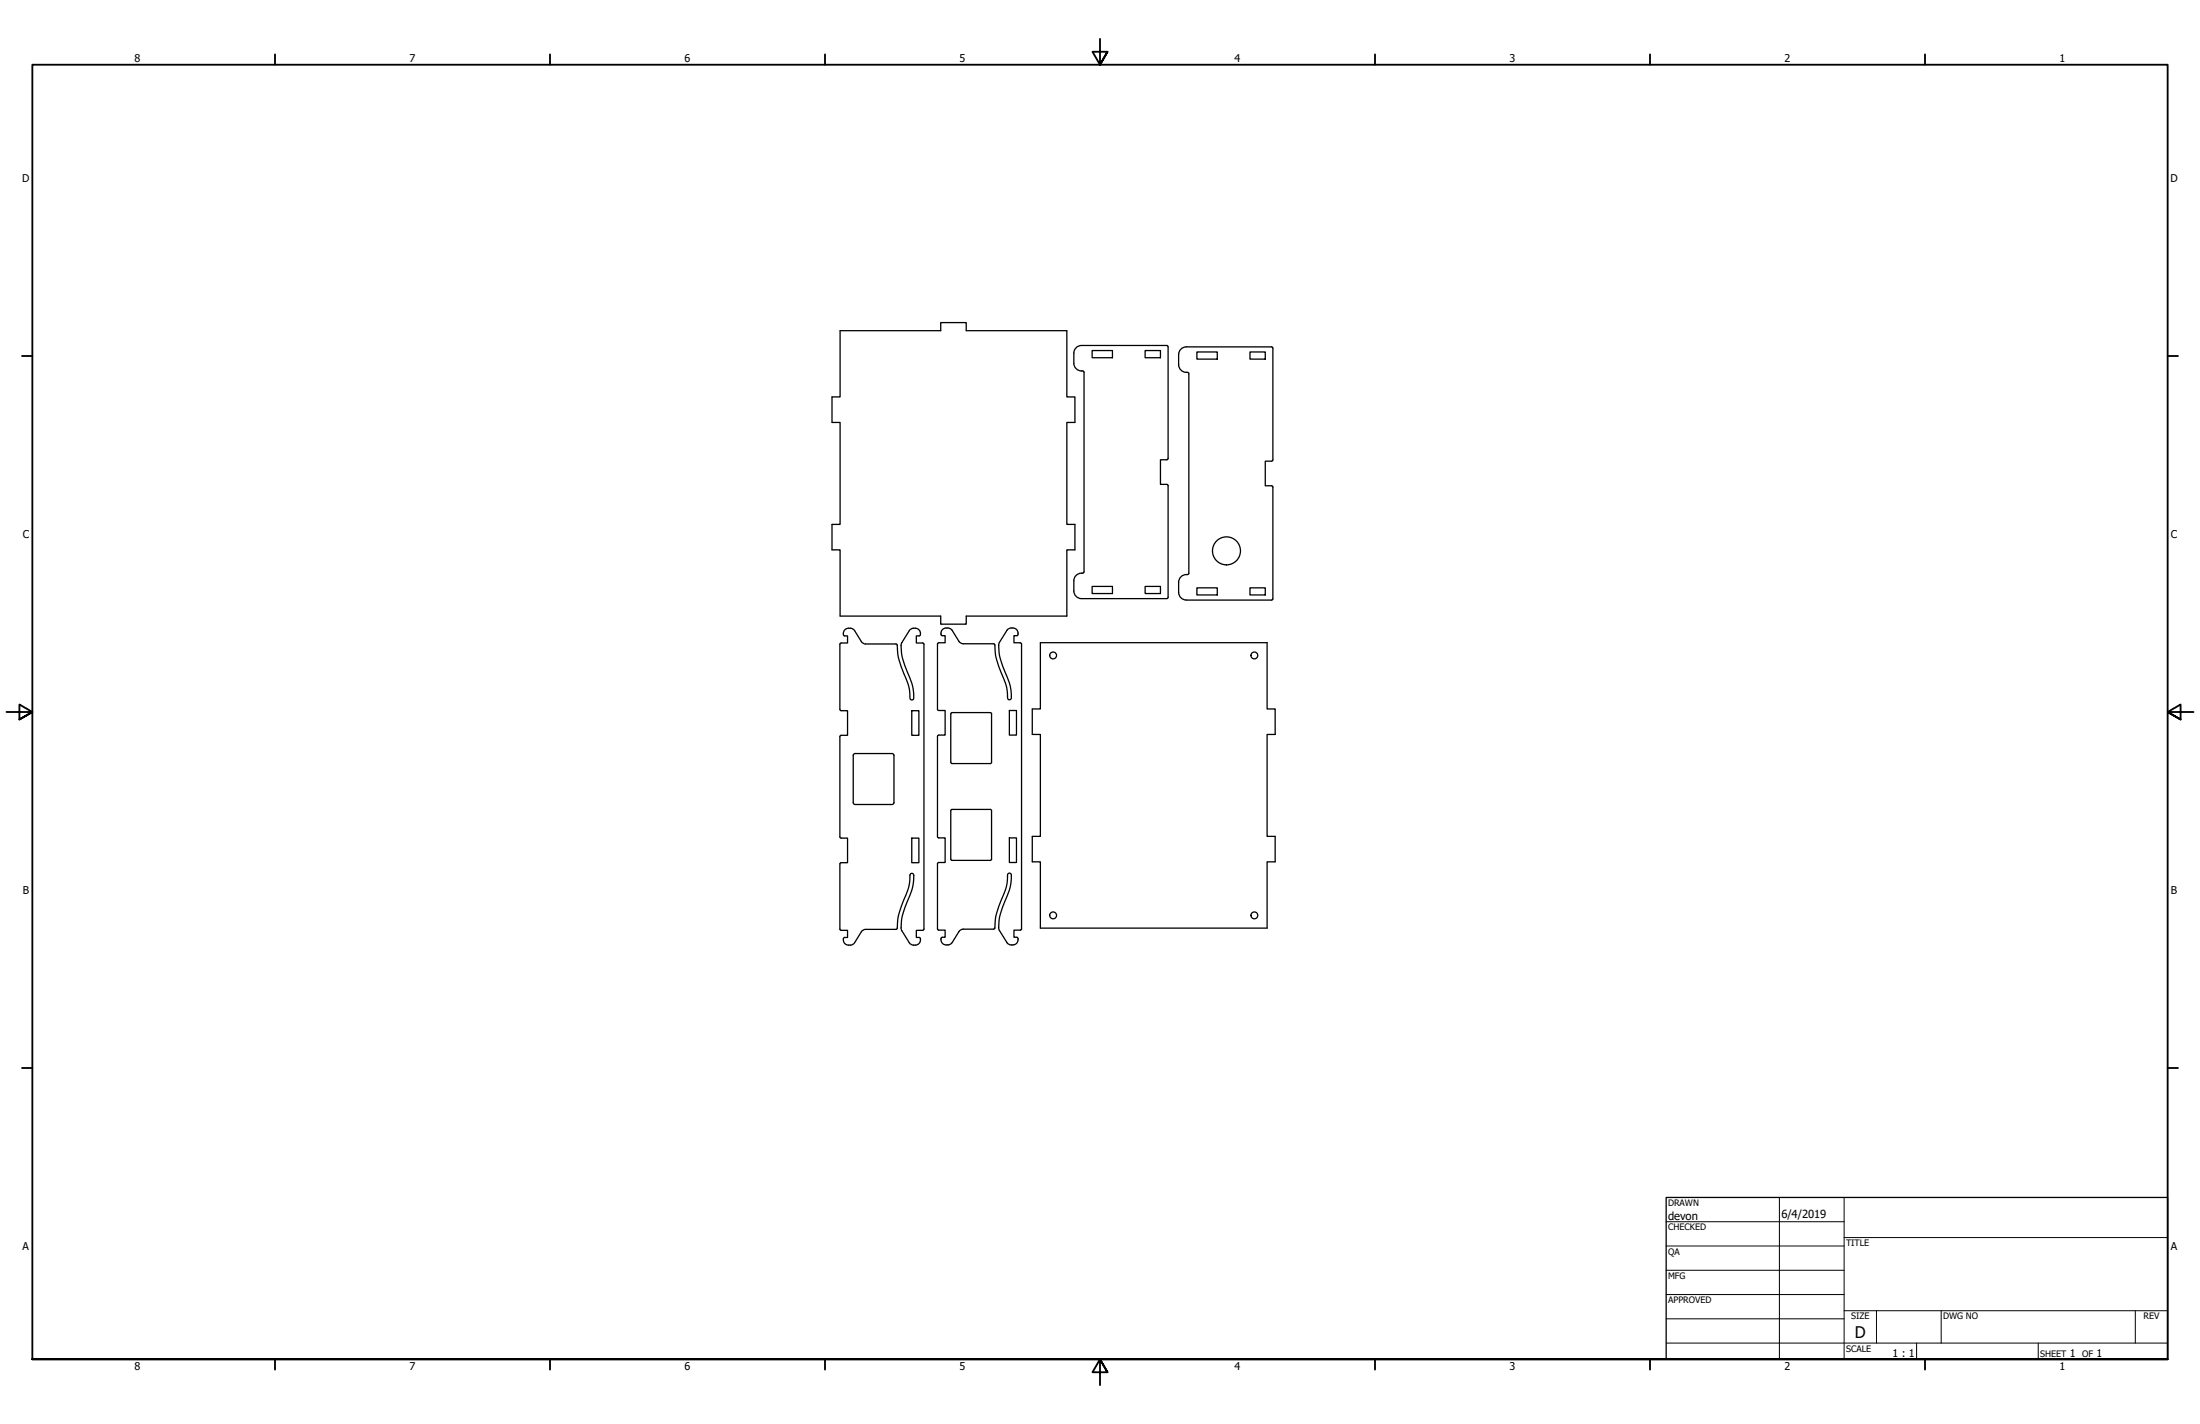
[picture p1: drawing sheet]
<svg xmlns="http://www.w3.org/2000/svg" width="864mm" height="559mm" viewBox="0 0 864 559" stroke-linecap="round" stroke-linejoin="round" font-family="sans-serif">
<!-- layer: Visible (ANSI) -->
<g fill="none" stroke="#000" stroke-width=".51">
<path d="M329.8 129.8h39.5v-3.2h10v3.2h39.5v26h3.2v10h-3.2v40h3.2v10h-3.2v26h-39.5v3.1h-10v-3.1h-39.5v-26h-3.2v-10h3.2v-40h-3.2v-10h3.2zM428.7 137.6h8v2.8h-8zM449.5 137.6h6v2.8h-6zM458.5 136.1l-.5-.5h-33.5l-1.8 .6a2.99 2.99 0 0 0-1.2 2.4v4a3.2 3.2 0 0 0 3.8 3l.2 .5v78.3l-.2 .4a3.3 3.3 0 0 0-3.8 3.1M458.5 136.1v43.8l-.5 .5h-2.5v9.7h2.5l.5 .5v43.8l-.5 .5h-33.5l-1.8-.7a2.99 2.99 0 0 1-1.2-2.3v-4M462.7 139.1v4M469.8 138.1h8v2.8h-8zM490.7 138.1h6v2.8h-6zM499.2 136.1l.5 .5v43.9l-.5 .5M499.2 136.1h-33.5a2.99 2.99 0 0 0-3 3M462.7 143.1a3.2 3.2 0 0 0 3.7 3.1l.3 .4v78.4M499.2 190.6l.5 .5"/>
<path d="M499.2 181h-2.5v9.6h2.5M499.7 191.1v43.9l-.5 .5M428.7 230.1h8v2.8h-8zM449.5 230.1h6v2.8h-6zM462.7 228.5v4M462.7 232.5a2.99 2.99 0 0 0 3 3M465.7 235.5h33.5M466.7 225l-.3 .4a3.3 3.3 0 0 0-3.7 3.1M469.8 230.7h8v2.8h-8zM490.7 230.7h6v2.8h-6zM331.1 248.5a2.47 2.47 0 0 1 1.8-1.9 2.47 2.47 0 0 1 2.6 .9l2.6 4.3 .9 .7 12.7 .2 .4 .2a27.7 27.7 0 0 0 3.6 13.4 19.7 19.7 0 0 1 1.6 8.1l.9 .3 .4-.3 .1-2.1a20.9 20.9 0 0 0-2.6-8.7 19.8 19.8 0 0 1-2.2-11.2l3-4.9a2.45 2.45 0 0 1 2.6-.9 2.45 2.45 0 0 1 1.8 1.9M331.1 248.5l.2 1h1.4v2.8h-2.5l-.5 .5v25.6l.5 .5h2.5v9.6h-2.5l-.5 .5v39.4l.5 .5h2.5v9.6h-2.5l-.5 .5v25.6l.5 .5h2.5v2.8h-1.1a1.72 1.72 0 0 0-.5 1.7 1.72 1.72 0 0 0 1.4 1.2h1.7l1-.5 2.9-4.6 .9-.8 12.7-.2 .5-.5"/>
<path d="M361.3 248.5l-.2 1h-1.4v2.8h2.5l.5 .5v111.8l-.5 .5h-2.5v2.8h1.1a1.73 1.73 0 0 1 .4 1.7 1.73 1.73 0 0 1-1.4 1.2h-1.6l-1-.5-3.2-5.1a13.5 13.5 0 0 1 .4-6.6l1.7-4.8a17.5 17.5 0 0 0 2.4-10.8l-.4-.3-.8 .3a22.1 22.1 0 0 1-2.6 10.3 23.4 23.4 0 0 0-2.5 10.9M368.5 252.3l-.5 .5v25.5l.5 .5h2.5v9.7h-2.5l-.5 .5v39.3l.5 .5h2.5v9.7h-2.5l-.5 .5v25.5l.5 .5h2.5v2.8h-1.1a1.72 1.72 0 0 0-.4 1.8 1.72 1.72 0 0 0 1.3 1.1l1.3 .1M372.1 246.4l1.4 .7 2.9 4.6 .9 .8 12.7 .1 .4 .3a27.7 27.7 0 0 0 3.6 13.3 19.9 19.9 0 0 1 1.6 8.1l.4 .3 .9-.3 .1-2.1a20.9 20.9 0 0 0-2.6-8.7 21.9 21.9 0 0 1-2.4-10.3M372.1 246.4a2.08 2.08 0 0 0-2.2 .7 2.08 2.08 0 0 0-.3 2.3h1.4v2.8h-2.5M395.2 247.4a2.32 2.32 0 0 1 3-.9 2.32 2.32 0 0 1 1.2 2.9h-1.4v2.8h2.5M395.2 247.4l-2.9 4.7-.3 1.1M400.5 252.3l.5 .5v111.7l-.5 .5h-2.5v2.8h1.1a1.71 1.71 0 0 1 .5 1.8 1.71 1.71 0 0 1-1.4 1.1l-1.7 .1-1.3-1M408.4 252.2h89v26h3.2v10h-3.2v40h3.2v10h-3.2v26h-89v-26h-3.2v-10h3.2v-40h-3.2v-10h3.2zM357.9 278.9h2.8v9.6h-2.8zM396.2 278.8h2.8v9.7h-2.8zM335.1 295.9l.6-.2h14.5l.5 .2 .2 .5v18.5l-.2 .6-.5 .2h-14.5l-.6-.2-.2-.5v-18.6zM389.2 280.1v19.3l-.5 .2h-15.2l-.3-.5 .1-19.2 .4-.3h15l.5 .5"/>
<path d="M373.3 317.9l.4-.3h15l.5 .3v19.2l-.2 .5h-15.3l-.4-.2zM357.9 328.9h2.8v9.6h-2.8zM396.2 328.8h2.8v9.7h-2.8zM395.5 343.4v1.6a19 19 0 0 1-2.5 8.2 25.4 25.4 0 0 0-2.6 11.2l-.4 .2-12.7 .2-.9 .8-2.9 4.6-1.4 .6M395.5 343.4a.75 .75 0 0 1 .7-.8 .75 .75 0 0 1 .8 .8v1.7a20.9 20.9 0 0 1-2.6 8.6 19.7 19.7 0 0 0-2.2 11.2l3 4.9"/>
<circle cx="481.4" cy="216.2" r="5.5"/>
<circle cx="413.4" cy="257.2" r="1.34"/>
<circle cx="492.4" cy="257.2" r="1.34"/>
<circle cx="413.4" cy="359.2" r="1.34"/>
<circle cx="492.4" cy="359.2" r="1.34"/>
</g>
<!-- layer: Border (ANSI) -->
<g fill="none" stroke="#000" stroke-width=".72">
<path d="M431.8 15.2v10.2l-2.9-5.1h5.8l-2.9 5.1 2.9-5.1M107.9 21.3v4.1M215.9 21.3v4.1M323.8 21.3v4.1M539.8 21.3v4.1M647.7 21.3v4.1M755.6 21.3v4.1M8.6 139.7h4.1M850.9 139.7h4.1M2.5 279.4h10.2l-5.1-2.9v5.8l5.1-2.9-5.1 2.9M861.1 279.4h-10.2l5.1-2.9v5.8l-5.1-2.9 5.1 2.9M8.6 419.1h4.1"/>
<path d="M850.9 419.1h4.1M12.7 533.4v-508h838.2v508h-838.2h838.2M107.9 533.4v4.1M215.9 533.4v4.1M323.8 533.4v4.1M434.7 538.5l-2.9-5.1 2.9 5.1h-5.8l2.9-5.1v10.2M539.8 533.4v4.1M647.7 533.4v4.1M755.6 533.4v4.1"/>
</g>
<!-- layer: Title (ANSI) -->
<g fill="none" stroke="#000" stroke-width=".39">
<path d="M654 479.4h69.9M698.5 469.9v63.5M723.9 469.9v63.5M654 488.9h69.9M654 498.5h69.9M723.9 485.6h127M654 508h69.9M654 517.5h69.9M723.9 514.3h127M736.6 514.3v12.7M762 514.3v12.7M838.2 514.3v12.7"/>
<path d="M654 527h196.9M752.3 527v6.4M800.1 527v6.4"/>
</g>
<path d="M654 469.9h196.9v63.5h-196.9z" fill="none" stroke="#000" stroke-width=".51"/>
<text font-size="6.3" x="728.1" y="524.9">D</text>
<g font-size="4.4">
<text x="654.8" y="478.6">devon</text>
<text x="699.3" y="478">6/4/2019</text>
</g>
<g font-size="4.2">
<text x="52.8" y="24.4">8</text>
<text x="160.8" y="24.4">7</text>
<text x="268.7" y="24.4">6</text>
<text x="376.7" y="24.4">5</text>
<text x="484.6" y="24.4">4</text>
<text x="592.6" y="24.4">3</text>
<text x="700.5" y="24.4">2</text>
<text x="808.5" y="24.4">1</text>
<text x="8.7" y="71.4">D</text>
<text x="852" y="71.4">D</text>
<text x="8.9" y="211.1">C</text>
<text x="852.2" y="211.1">C</text>
<text x="8.9" y="350.8">B</text>
<text x="852.2" y="350.8">B</text>
<text x="8.9" y="490.5">A</text>
<text x="852.2" y="490.5">A</text>
<text x="742.9" y="532.6">1 : 1</text>
<text x="812.4" y="532.6">1</text>
<text x="822.9" y="532.6">1</text>
<text x="52.8" y="537.5">8</text>
<text x="160.8" y="537.5">7</text>
<text x="268.7" y="537.5">6</text>
<text x="376.7" y="537.5">5</text>
<text x="484.6" y="537.5">4</text>
<text x="592.6" y="537.5">3</text>
<text x="700.5" y="537.5">2</text>
<text x="808.5" y="537.5">1</text>
</g>
<g font-size="3.5">
<text x="654.8" y="473.2">DRAWN</text>
<text x="654.8" y="482.8">CHECKED</text>
<text x="724.7" y="488.9">TITLE</text>
<text x="654.8" y="492.3">QA</text>
<text x="654.8" y="501.8">MFG</text>
<text x="654.8" y="511.4">APPROVED</text>
<text x="726.7" y="517.7">SIZE</text>
<text x="762.8" y="517.7">DWG NO</text>
<text x="841.4" y="517.7">REV</text>
<text x="724.7" y="530.4">SCALE</text>
<text x="800.9" y="532.6">SHEET</text>
<text x="817.4" y="532.6">OF</text>
</g>
</svg>
